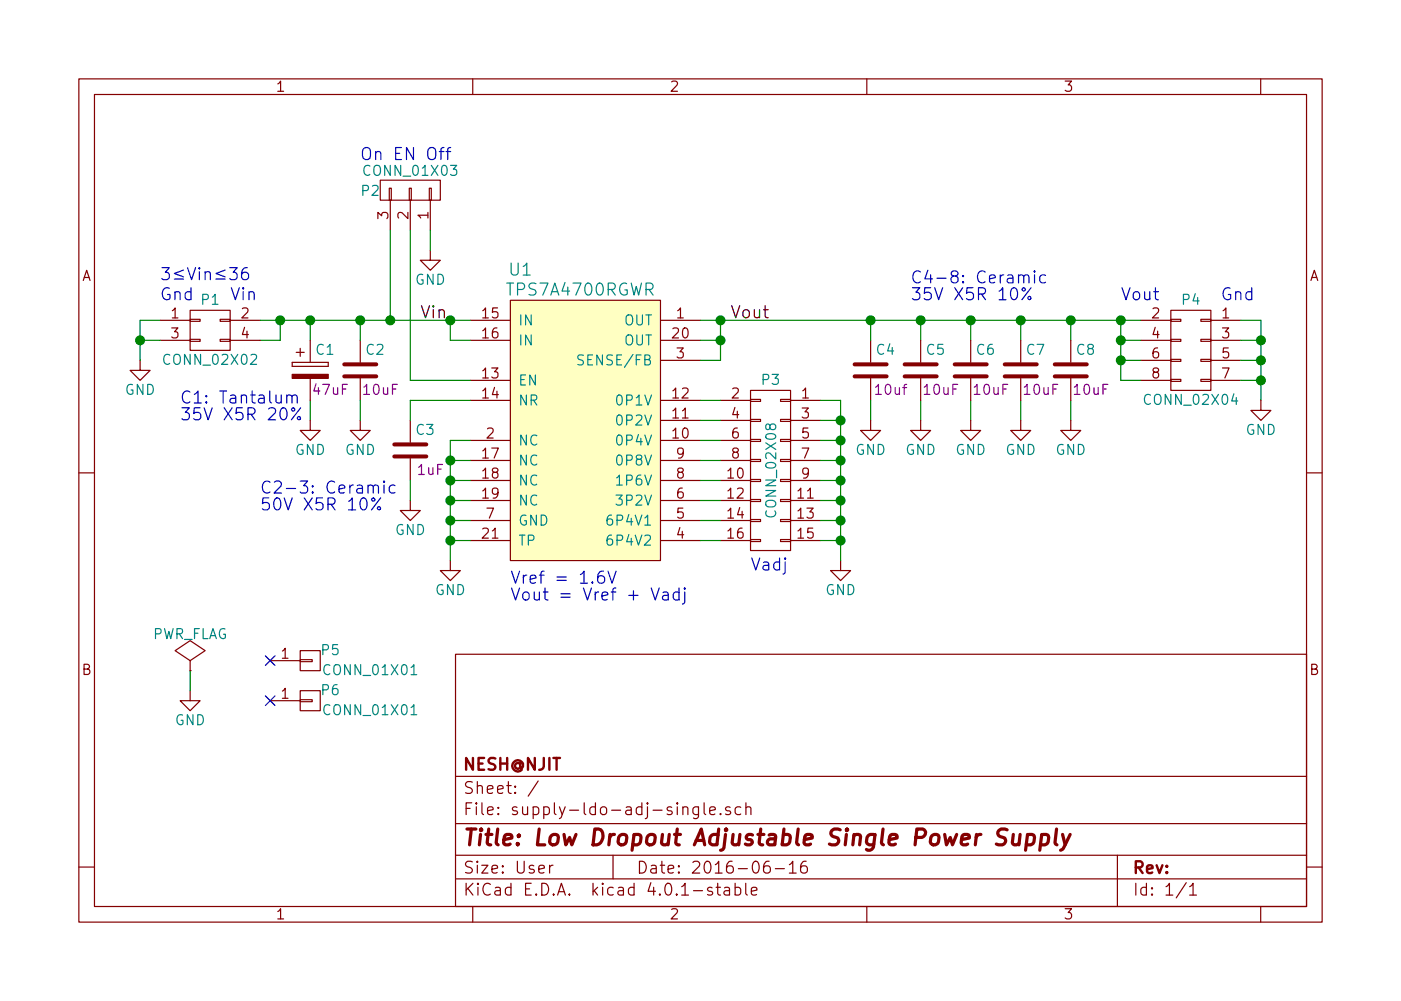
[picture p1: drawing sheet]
EESchema Schematic File Version 2
LIBS:power
LIBS:device
LIBS:transistors
LIBS:conn
LIBS:linear
LIBS:regul
LIBS:74xx
LIBS:cmos4000
LIBS:adc-dac
LIBS:memory
LIBS:xilinx
LIBS:microcontrollers
LIBS:dsp
LIBS:microchip
LIBS:analog_switches
LIBS:motorola
LIBS:texas
LIBS:intel
LIBS:audio
LIBS:interface
LIBS:digital-audio
LIBS:philips
LIBS:display
LIBS:cypress
LIBS:siliconi
LIBS:opto
LIBS:atmel
LIBS:contrib
LIBS:valves
LIBS:custom
LIBS:supply-ldo-adj-single-cache
EELAYER 25 0
EELAYER END
$Descr User 7000 5000
encoding utf-8
Sheet 1 1
Title "Low Dropout Adjustable Single Power Supply"
Date "2016-06-16"
Rev ""
Comp "NESH@NJIT"
Comment1 ""
Comment2 ""
Comment3 ""
Comment4 ""
$EndDescr
$Comp
L TPS7A47 U1
U 1 1
P 2550 1500
F 0 "U1" H 2600 1650 60  0000 C CNN
F 1 "TPS7A4700RGWR" H 2900 1550 60  0000 C CNN
F 2 "Housings_DFN_QFN:QFN-20-1EP_5x5mm_Pitch0.65mm" H 2750 1550 60  0001 C CNN
F 3 "" H 2750 1550 60  0000 C CNN
	1    2550 1500
	1    0    0    -1  
$EndComp
$Comp
L CONN_02X08 P3
U 1 1
P 3850 2350
F 0 "P3" H 3850 2800 50  0000 C CNN
F 1 "CONN_02X08" V 3850 2350 50  0000 C CNN
F 2 "Pin_Headers:Pin_Header_Straight_2x08" H 3850 1150 50  0001 C CNN
F 3 "" H 3850 1150 50  0000 C CNN
	1    3850 2350
	-1   0    0    -1  
$EndComp
$Comp
L GND #PWR01
U 1 1
P 4200 2800
F 0 "#PWR01" H 4200 2550 50  0001 C CNN
F 1 "GND" H 4200 2650 50  0000 C CNN
F 2 "" H 4200 2800 50  0000 C CNN
F 3 "" H 4200 2800 50  0000 C CNN
	1    4200 2800
	1    0    0    -1  
$EndComp
$Comp
L GND #PWR02
U 1 1
P 2250 2800
F 0 "#PWR02" H 2250 2550 50  0001 C CNN
F 1 "GND" H 2250 2650 50  0000 C CNN
F 2 "" H 2250 2800 50  0000 C CNN
F 3 "" H 2250 2800 50  0000 C CNN
	1    2250 2800
	1    0    0    -1  
$EndComp
$Comp
L C C4
U 1 1
P 4350 1850
F 0 "C4" H 4375 1950 50  0000 L CNN
F 1 "GRM21BR6YA106KE43L" H 4375 1750 50  0001 L CNN
F 2 "Capacitors_SMD:C_0805" H 4388 1700 50  0001 C CNN
F 3 "" H 4350 1850 50  0000 C CNN
F 4 "10uf" H 4450 1750 50  0000 C CNN "Part"
	1    4350 1850
	1    0    0    -1  
$EndComp
$Comp
L CONN_01X03 P2
U 1 1
P 2050 950
F 0 "P2" V 2050 750 50  0000 C CNN
F 1 "CONN_01X03" V 2150 950 50  0000 C CNN
F 2 "Pin_Headers:Pin_Header_Straight_1x03" H 2050 950 50  0001 C CNN
F 3 "" H 2050 950 50  0000 C CNN
	1    2050 950 
	0    1    -1   0   
$EndComp
$Comp
L C C3
U 1 1
P 2050 2250
F 0 "C3" H 2075 2350 50  0000 L CNN
F 1 "UMK107BJ105KA-T" H 2075 2150 50  0001 L CNN
F 2 "Capacitors_SMD:C_0603" H 2088 2100 50  0001 C CNN
F 3 "" H 2050 2250 50  0000 C CNN
F 4 "1uF" H 2150 2150 50  0000 C CNN "Part"
	1    2050 2250
	1    0    0    -1  
$EndComp
$Comp
L GND #PWR03
U 1 1
P 2050 2500
F 0 "#PWR03" H 2050 2250 50  0001 C CNN
F 1 "GND" H 2050 2350 50  0000 C CNN
F 2 "" H 2050 2500 50  0000 C CNN
F 3 "" H 2050 2500 50  0000 C CNN
	1    2050 2500
	1    0    0    -1  
$EndComp
$Comp
L GND #PWR04
U 1 1
P 2150 1250
F 0 "#PWR04" H 2150 1000 50  0001 C CNN
F 1 "GND" H 2150 1100 50  0000 C CNN
F 2 "" H 2150 1250 50  0000 C CNN
F 3 "" H 2150 1250 50  0000 C CNN
	1    2150 1250
	1    0    0    -1  
$EndComp
$Comp
L C C2
U 1 1
P 1800 1850
F 0 "C2" H 1825 1950 50  0000 L CNN
F 1 "UMK316BBJ106KL-T" H 1825 1750 50  0001 L CNN
F 2 "Capacitors_SMD:C_1206" H 1838 1700 50  0001 C CNN
F 3 "" H 1800 1850 50  0000 C CNN
F 4 "10uF" H 1900 1750 50  0000 C CNN "Part"
	1    1800 1850
	1    0    0    -1  
$EndComp
Connection ~ 1400 1600
Wire Wire Line
	1400 1700 1400 1600
Wire Wire Line
	1300 1700 1400 1700
Connection ~ 1800 1600
Wire Wire Line
	1800 1600 1800 1700
Connection ~ 2250 1600
Wire Wire Line
	2250 1600 2250 1700
Wire Wire Line
	2250 1700 2350 1700
Wire Wire Line
	2050 2500 2050 2400
Wire Wire Line
	2050 2000 2050 2100
Connection ~ 5350 1600
Connection ~ 5100 1600
Wire Wire Line
	5100 1600 5100 1700
Connection ~ 4850 1600
Wire Wire Line
	4850 1600 4850 1700
Connection ~ 4600 1600
Connection ~ 4350 1600
Wire Wire Line
	5350 1600 5350 1700
Wire Wire Line
	4350 1600 4350 1700
Wire Wire Line
	5100 2000 5100 2100
Wire Wire Line
	4600 2000 4600 2100
Wire Wire Line
	4350 2100 4350 2000
Wire Wire Line
	5350 2000 5350 2100
Connection ~ 3600 1600
Connection ~ 3600 1700
Wire Wire Line
	3600 1700 3500 1700
Wire Wire Line
	3600 1600 3600 1800
Wire Wire Line
	3600 1800 3500 1800
Connection ~ 2250 2300
Connection ~ 2250 2400
Wire Wire Line
	2250 2300 2350 2300
Wire Wire Line
	2350 2200 2250 2200
Connection ~ 2250 2500
Wire Wire Line
	2250 2400 2350 2400
Connection ~ 2250 2600
Wire Wire Line
	2250 2500 2350 2500
Connection ~ 2250 2700
Wire Wire Line
	2250 2600 2350 2600
Wire Wire Line
	2250 2700 2350 2700
Wire Wire Line
	2250 2200 2250 2800
Wire Wire Line
	3500 2700 3600 2700
Wire Wire Line
	3600 2600 3500 2600
Wire Wire Line
	3500 2500 3600 2500
Wire Wire Line
	3600 2400 3500 2400
Wire Wire Line
	3500 2300 3600 2300
Wire Wire Line
	3600 2200 3500 2200
Wire Wire Line
	3500 2100 3600 2100
Wire Wire Line
	3600 2000 3500 2000
Connection ~ 4200 2100
Wire Wire Line
	4100 2000 4200 2000
Connection ~ 4200 2200
Wire Wire Line
	4100 2100 4200 2100
Connection ~ 4200 2300
Wire Wire Line
	4200 2200 4100 2200
Connection ~ 4200 2400
Wire Wire Line
	4200 2300 4100 2300
Connection ~ 4200 2500
Wire Wire Line
	4200 2400 4100 2400
Connection ~ 4200 2600
Wire Wire Line
	4200 2500 4100 2500
Connection ~ 4200 2700
Wire Wire Line
	4200 2600 4100 2600
Wire Wire Line
	4200 2700 4100 2700
Wire Wire Line
	4200 2000 4200 2800
Wire Wire Line
	1550 1600 1550 1700
Connection ~ 1550 1600
Wire Wire Line
	1550 2000 1550 2100
$Comp
L GND #PWR05
U 1 1
P 1800 2100
F 0 "#PWR05" H 1800 1850 50  0001 C CNN
F 1 "GND" H 1800 1950 50  0000 C CNN
F 2 "" H 1800 2100 50  0000 C CNN
F 3 "" H 1800 2100 50  0000 C CNN
	1    1800 2100
	1    0    0    -1  
$EndComp
Wire Wire Line
	1800 2000 1800 2100
$Comp
L GND #PWR06
U 1 1
P 4350 2100
F 0 "#PWR06" H 4350 1850 50  0001 C CNN
F 1 "GND" H 4350 1950 50  0000 C CNN
F 2 "" H 4350 2100 50  0000 C CNN
F 3 "" H 4350 2100 50  0000 C CNN
	1    4350 2100
	1    0    0    -1  
$EndComp
$Comp
L GND #PWR07
U 1 1
P 4600 2100
F 0 "#PWR07" H 4600 1850 50  0001 C CNN
F 1 "GND" H 4600 1950 50  0000 C CNN
F 2 "" H 4600 2100 50  0000 C CNN
F 3 "" H 4600 2100 50  0000 C CNN
	1    4600 2100
	1    0    0    -1  
$EndComp
Wire Wire Line
	4850 2000 4850 2100
$Comp
L GND #PWR08
U 1 1
P 5100 2100
F 0 "#PWR08" H 5100 1850 50  0001 C CNN
F 1 "GND" H 5100 1950 50  0000 C CNN
F 2 "" H 5100 2100 50  0000 C CNN
F 3 "" H 5100 2100 50  0000 C CNN
	1    5100 2100
	1    0    0    -1  
$EndComp
$Comp
L GND #PWR09
U 1 1
P 5350 2100
F 0 "#PWR09" H 5350 1850 50  0001 C CNN
F 1 "GND" H 5350 1950 50  0000 C CNN
F 2 "" H 5350 2100 50  0000 C CNN
F 3 "" H 5350 2100 50  0000 C CNN
	1    5350 2100
	1    0    0    -1  
$EndComp
Connection ~ 1950 1600
Wire Wire Line
	2150 1150 2150 1250
$Comp
L CP C1
U 1 1
P 1550 1850
F 0 "C1" H 1575 1950 50  0000 L CNN
F 1 "T495X476K035ATE300" H 1575 1750 50  0001 L CNN
F 2 "Capacitors_Tantalum_SMD:TantalC_SizeD_EIA-7343_Reflow" H 1588 1700 50  0001 C CNN
F 3 "" H 1550 1850 50  0000 C CNN
F 4 "47uF" H 1650 1750 50  0000 C CNN "Part"
	1    1550 1850
	1    0    0    -1  
$EndComp
$Comp
L GND #PWR010
U 1 1
P 1550 2100
F 0 "#PWR010" H 1550 1850 50  0001 C CNN
F 1 "GND" H 1550 1950 50  0000 C CNN
F 2 "" H 1550 2100 50  0000 C CNN
F 3 "" H 1550 2100 50  0000 C CNN
	1    1550 2100
	1    0    0    -1  
$EndComp
$Comp
L CONN_02X02 P1
U 1 1
P 1050 1650
F 0 "P1" H 1050 1800 50  0000 C CNN
F 1 "CONN_02X02" H 1050 1500 50  0000 C CNN
F 2 "Pin_Headers:Pin_Header_Straight_2x02" H 1050 450 50  0001 C CNN
F 3 "" H 1050 450 50  0000 C CNN
	1    1050 1650
	1    0    0    -1  
$EndComp
$Comp
L GND #PWR011
U 1 1
P 700 1800
F 0 "#PWR011" H 700 1550 50  0001 C CNN
F 1 "GND" H 700 1650 50  0000 C CNN
F 2 "" H 700 1800 50  0000 C CNN
F 3 "" H 700 1800 50  0000 C CNN
	1    700  1800
	1    0    0    -1  
$EndComp
Wire Wire Line
	700  1600 700  1800
Wire Wire Line
	700  1700 800  1700
Wire Wire Line
	700  1600 800  1600
Connection ~ 700  1700
$Comp
L CONN_02X04 P4
U 1 1
P 5950 1750
F 0 "P4" H 5950 2000 50  0000 C CNN
F 1 "CONN_02X04" H 5950 1500 50  0000 C CNN
F 2 "Pin_Headers:Pin_Header_Straight_2x04" H 5950 550 50  0001 C CNN
F 3 "" H 5950 550 50  0000 C CNN
	1    5950 1750
	-1   0    0    -1  
$EndComp
Wire Wire Line
	5600 1600 5600 1900
Wire Wire Line
	5600 1700 5700 1700
Connection ~ 5600 1600
Wire Wire Line
	5600 1800 5700 1800
Connection ~ 5600 1700
Wire Wire Line
	5600 1900 5700 1900
Connection ~ 5600 1800
Wire Wire Line
	6200 1600 6300 1600
Wire Wire Line
	6300 1600 6300 2000
Wire Wire Line
	6300 1900 6200 1900
Wire Wire Line
	6300 1800 6200 1800
Connection ~ 6300 1800
Wire Wire Line
	6200 1700 6300 1700
Connection ~ 6300 1700
$Comp
L GND #PWR012
U 1 1
P 6300 2000
F 0 "#PWR012" H 6300 1750 50  0001 C CNN
F 1 "GND" H 6300 1850 50  0000 C CNN
F 2 "" H 6300 2000 50  0000 C CNN
F 3 "" H 6300 2000 50  0000 C CNN
	1    6300 2000
	1    0    0    -1  
$EndComp
Connection ~ 6300 1900
Wire Wire Line
	1300 1600 2350 1600
Wire Wire Line
	2050 1900 2350 1900
Wire Wire Line
	2050 2000 2350 2000
Text Notes 2550 3000 0    60   ~ 0
Vref = 1.6V\nVout = Vref + Vadj
Text Notes 3750 2850 0    60   ~ 0
Vadj
Text Notes 5600 1500 0    60   ~ 0
Vout
Text Notes 6100 1500 0    60   ~ 0
Gnd
Text Notes 1150 1500 0    60   ~ 0
Vin
Text Notes 800  1500 0    60   ~ 0
Gnd
Text Notes 1800 800  0    60   ~ 0
On EN Off
Text Notes 4550 1500 0    60   ~ 0
C4-8: Ceramic\n35V X5R 10%
Text Notes 900  2100 0    60   ~ 0
C1: Tantalum\n35V X5R 20%
Text Notes 1300 2550 0    60   ~ 0
C2-3: Ceramic\n50V X5R 10%
Wire Wire Line
	1950 1150 1950 1600
Wire Wire Line
	2050 1150 2050 1900
Wire Wire Line
	3500 1600 5700 1600
$Comp
L GND #PWR013
U 1 1
P 950 3450
F 0 "#PWR013" H 950 3200 50  0001 C CNN
F 1 "GND" H 950 3300 50  0000 C CNN
F 2 "" H 950 3450 50  0000 C CNN
F 3 "" H 950 3450 50  0000 C CNN
	1    950  3450
	1    0    0    -1  
$EndComp
Wire Wire Line
	4600 1600 4600 1700
Wire Wire Line
	950  3350 950  3450
$Comp
L PWR_FLAG #FLG014
U 1 1
P 950 3350
F 0 "#FLG014" H 950 3445 50  0001 C CNN
F 1 "PWR_FLAG" H 950 3530 50  0000 C CNN
F 2 "" H 950 3350 50  0000 C CNN
F 3 "" H 950 3350 50  0000 C CNN
	1    950  3350
	1    0    0    -1  
$EndComp
$Comp
L C C5
U 1 1
P 4600 1850
F 0 "C5" H 4625 1950 50  0000 L CNN
F 1 "GRM21BR6YA106KE43L" H 4625 1750 50  0001 L CNN
F 2 "Capacitors_SMD:C_0805" H 4638 1700 50  0001 C CNN
F 3 "" H 4600 1850 50  0000 C CNN
F 4 "10uF" H 4700 1750 50  0000 C CNN "Part"
	1    4600 1850
	1    0    0    -1  
$EndComp
$Comp
L C C6
U 1 1
P 4850 1850
F 0 "C6" H 4875 1950 50  0000 L CNN
F 1 "GRM21BR6YA106KE43L" H 4875 1750 50  0001 L CNN
F 2 "Capacitors_SMD:C_0805" H 4888 1700 50  0001 C CNN
F 3 "" H 4850 1850 50  0000 C CNN
F 4 "10uF" H 4950 1750 50  0000 C CNN "Part"
	1    4850 1850
	1    0    0    -1  
$EndComp
$Comp
L C C7
U 1 1
P 5100 1850
F 0 "C7" H 5125 1950 50  0000 L CNN
F 1 "GRM21BR6YA106KE43L" H 5125 1750 50  0001 L CNN
F 2 "Capacitors_SMD:C_0805" H 5138 1700 50  0001 C CNN
F 3 "" H 5100 1850 50  0000 C CNN
F 4 "10uF" H 5200 1750 50  0000 C CNN "Part"
	1    5100 1850
	1    0    0    -1  
$EndComp
$Comp
L C C8
U 1 1
P 5350 1850
F 0 "C8" H 5375 1950 50  0000 L CNN
F 1 "GRM21BR6YA106KE43L" H 5375 1750 50  0001 L CNN
F 2 "Capacitors_SMD:C_0805" H 5388 1700 50  0001 C CNN
F 3 "" H 5350 1850 50  0000 C CNN
F 4 "10uF" H 5450 1750 50  0000 C CNN "Part"
	1    5350 1850
	1    0    0    -1  
$EndComp
$Comp
L CONN_01X01 P5
U 1 1
P 1550 3300
F 0 "P5" H 1650 3350 50  0000 C CNN
F 1 "CONN_01X01" H 1850 3250 50  0000 C CNN
F 2 "Connect:1pin" H 1550 3300 50  0001 C CNN
F 3 "" H 1550 3300 50  0000 C CNN
	1    1550 3300
	1    0    0    -1  
$EndComp
NoConn ~ 1350 3300
$Comp
L CONN_01X01 P6
U 1 1
P 1550 3500
F 0 "P6" H 1650 3550 50  0000 C CNN
F 1 "CONN_01X01" H 1850 3450 50  0000 C CNN
F 2 "Connect:1pin" H 1550 3500 50  0001 C CNN
F 3 "" H 1550 3500 50  0000 C CNN
	1    1550 3500
	1    0    0    -1  
$EndComp
NoConn ~ 1350 3500
$Comp
L GND #PWR015
U 1 1
P 4850 2100
F 0 "#PWR015" H 4850 1850 50  0001 C CNN
F 1 "GND" H 4850 1950 50  0000 C CNN
F 2 "" H 4850 2100 50  0000 C CNN
F 3 "" H 4850 2100 50  0000 C CNN
	1    4850 2100
	1    0    0    -1  
$EndComp
Text Label 3650 1600 0    60   ~ 0
Vout
Text Label 2100 1600 0    60   ~ 0
Vin
Text Notes 800  1400 0    60   ~ 0
3≤Vin≤36
$EndSCHEMATC
